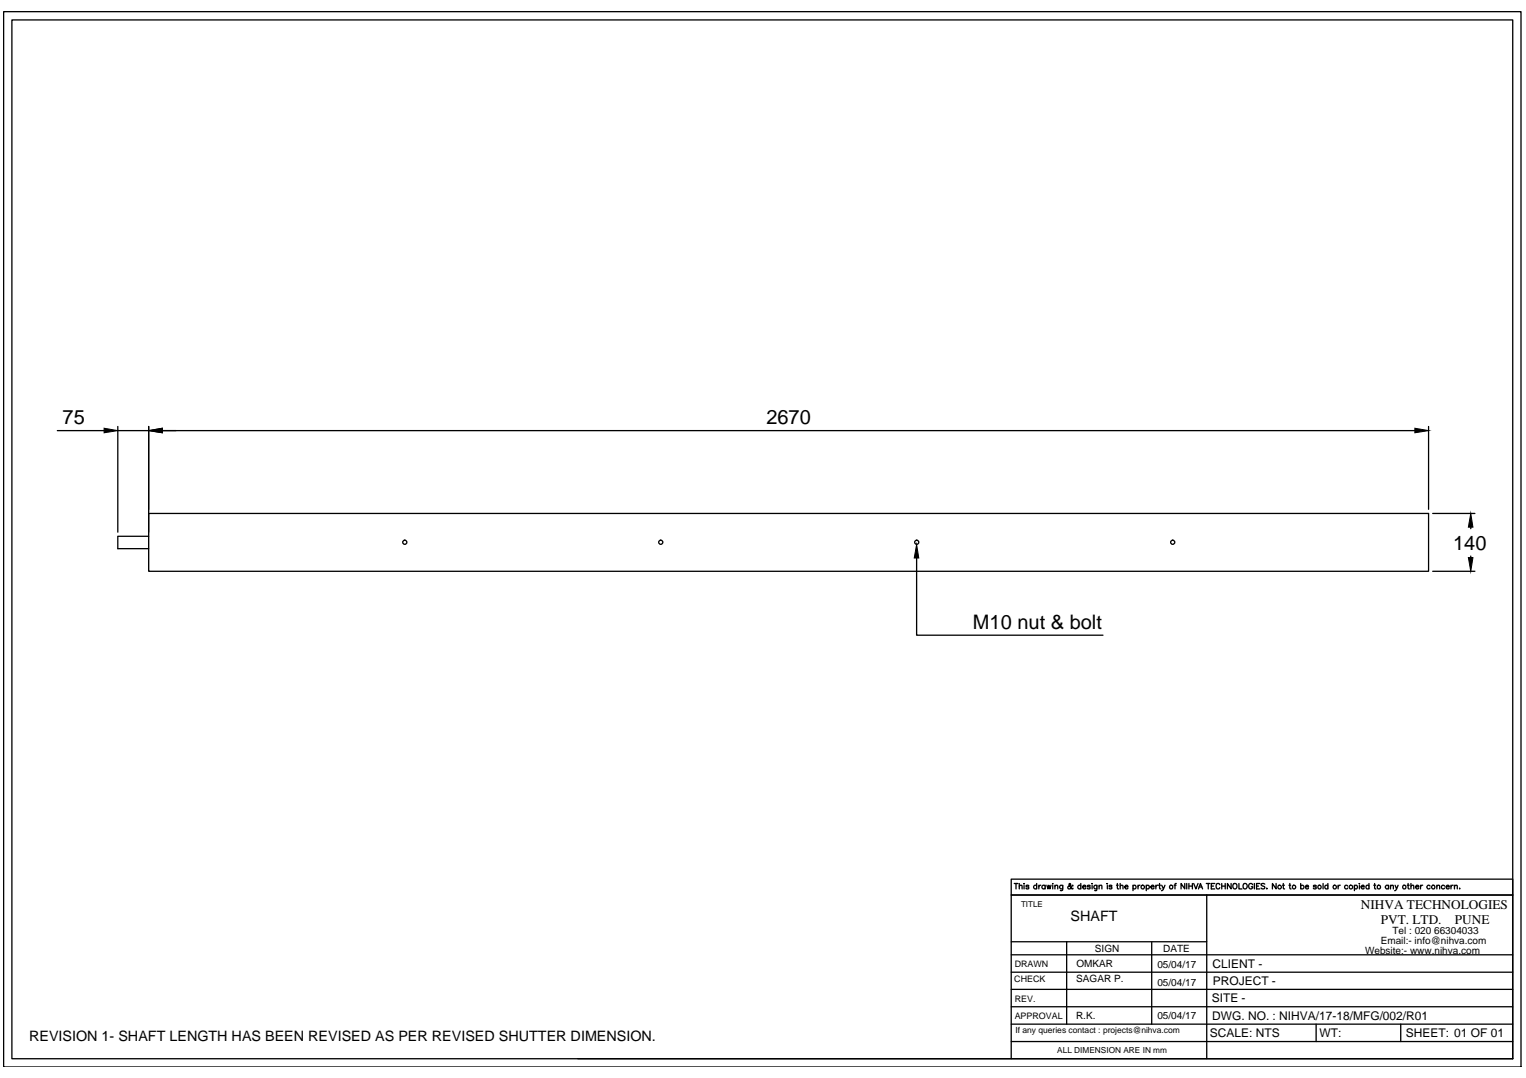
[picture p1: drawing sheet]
<svg xmlns="http://www.w3.org/2000/svg" width="297mm" height="210mm" viewBox="0 0 297 210" stroke-linecap="round" stroke-linejoin="round" font-family="sans-serif">
<!-- layer: 0 -->
<g fill="none" stroke="#000" stroke-width=".25">
<path d="M.7 2.3h295.4v205.5h-295.4zM2.3 3.9h292.2v202.2h-292.2zM11.2 83.8h9.1M22.9 83.8h6M22.9 83v20.6M28.9 100h249.2v11.2h-249.2zM28.9 83v20.6M31.6 83.8h243.8M278.1 83v16.2M278.9 100h8.2M28.9 104.4h-6v2.4h6M178.4 108.7v15h36.3"/>
<path d="M278.9 111.2h8.2M286.3 102.6v.3M286.3 108.3v.3M197.4 172h.7M197.8 172v1.1M198.4 172.6l.1-.2h.4l.1 .7M198.4 172v1.1M199.3 172.1h.1M199.3 172.4v.7M200.3 172.5l-.1-.1h-.4v.2l.3 .1 .2 .2-.2 .2-.4-.2M201.8 172.5a.33 .33 0 0 0-.5 0 .33 .33 0 0 0 0 .5 .33 .33 0 0 0 .5-.1M201.8 172v1.1"/>
<path d="M202.2 172.4v.7M202.6 172.4l-.4 .3M203.4 172.5a.35 .35 0 0 0-.5 0 .35 .35 0 0 0 0 .5 .35 .35 0 0 0 .5-.1M203.4 172.4v.7M203.8 172.4l.2 .7 .2-.7 .2 .7 .2-.7M204.9 172.1h.1M204.9 172.4v.7M205.3 172.6l.2-.2h.4v.7M205.3 172.4v.7M206.9 172.4l-.1 .9-.4 .1M206.9 172.5a.35 .35 0 0 0-.6 0 .35 .35 0 0 0 0 .5 .35 .35 0 0 0 .6-.1M208.9 172.5l-.1-.1a.78 .78 0 0 1-.9 .6v-.3l.5-.4-.1-.3-.2 .2v.2l.5 .6 .2 .1 .1-.1"/>
<path d="M210.4 172.5a.33 .33 0 0 0-.5 0 .33 .33 0 0 0 0 .5 .33 .33 0 0 0 .5-.1M210.4 172v1.1M210.8 172.7h.6a.35 .35 0 0 0-.4-.3 .35 .35 0 0 0-.3 .4 .35 .35 0 0 0 .3 .3l.4-.2M212.2 172.5l-.2-.1h-.3v.1l.4 .2 .1 .3-.3 .1-.2-.2M212.5 172.1h.1M212.6 172.4v.7M213.5 172.4v.9l-.4 .1M213.5 172.5a.33 .33 0 0 0-.5 0 .33 .33 0 0 0 0 .5 .33 .33 0 0 0 .5-.1M213.9 172.6l.3-.2h.2l.1 .7M213.9 172.4v.7M215.5 172.1h.1zM215.5 172.4v.7"/>
<path d="M216.4 172.5v-.1h-.5v.2l.4 .1 .1 .2-.2 .2-.3-.2M217.3 172.4h.4M217.5 172v.9v.1l.2 .1M218 172.6l.2-.2h.4v.7M218 172v1.1M218.9 172.7h.7a.35 .35 0 0 0-.6-.2 .35 .35 0 0 0 .2 .6l.4-.2M220.5 172.5a.33 .33 0 0 1 .5 0 .33 .33 0 0 1 0 .5 .33 .33 0 0 1-.5-.1M220.5 172.4v1M221.5 172.4v.7M221.9 172.4h-.3l-.1 .3M223.1 172.5a.33 .33 0 0 1 .5 0 .33 .33 0 0 1 0 .5 .33 .33 0 0 1-.5-.1M223.1 172.4v1"/>
<path d="M224 172.7h.6a.35 .35 0 0 0-.6-.2 .35 .35 0 0 0 .3 .6l.3-.2M225 172.4v.7M225.4 172.4h-.2l-.2 .3M225.5 172.4h.4M225.7 172v.9v.1l.3 .1M226.1 172.4l.4 .7 .3-.7M226.5 173.1l-.4 .3M228.5 172.4h.4M229 172l-.2 .1-.1 .1v.9M230.6 172v1.1l-.7-1.1v1.1M231 172v1.1M231.4 172v1.1"/>
<path d="M231.4 172.5h.7M232.1 172v1.1M232.4 172l.4 1.1 .4-1.1M233.3 173.1l.4-1.1 .4 1.1M233.4 172.7h.5M234.8 172h.7M234.9 174.3v31.8M235.2 172v1.1M235.8 172.5h.4M236.5 172h-.7v1.1h.7M237.4 172.3a.37 .37 0 0 0-.4-.3 .37 .37 0 0 0-.3 .4v.3a.37 .37 0 0 0 .3 .4 .37 .37 0 0 0 .4-.3M237.8 172.5h.7"/>
<path d="M237.8 172v1.1M238.5 172v1.1M239.6 172v1.1l-.7-1.1v1.1M240.1 172.2a.45 .45 0 0 1 .5-.1 .45 .45 0 0 1 .2 .6 .4 .4 0 0 1-.4 .4 .4 .4 0 0 1-.4-.4zM241.2 172v1.1h.6M242 172.2a.49 .49 0 0 1 .8 .3 .49 .49 0 0 1-.7 .5l-.1-.3zM243.8 172.3a.39 .39 0 0 0-.4-.3 .39 .39 0 0 0-.3 .4v.3a.38 .38 0 0 0 .3 .4 .38 .38 0 0 0 .4-.4h-.2M244.2 172v1.1M244.6 172.5h.4M245.2 172h-.6v1.1h.6M246.2 172.2l-.3-.2-.4 .2v.2l.7 .4-.3 .3-.4-.2M246.6 173v.1z"/>
<path d="M248.4 172v1.1l-.7-1.1v1.1M249.7 172.4h.3M249.8 172v.9v.1l.2 .1M250.9 172.4h.3M251.1 172v.9v.1l.2 .1M253.2 172.5a.35 .35 0 0 1 .5 0 .35 .35 0 0 1 0 .5 .35 .35 0 0 1-.5-.1M253.2 172v1.1M254.1 172.7h.6a.35 .35 0 0 0-.4-.3 .35 .35 0 0 0-.3 .4 .35 .35 0 0 0 .4 .3l.3-.2M256.2 172.5l-.2-.1-.4 .1 .5 .2 .1 .2-.1 .1-.3 .1-.2-.2M257.5 172v1.1M258.5 172.5a.33 .33 0 0 0-.5 0 .33 .33 0 0 0 0 .5 .33 .33 0 0 0 .5-.1M258.5 172v1.1"/>
<path d="M260.5 172.4v.7M260.9 172.4h-.3l-.1 .3M262.3 172.5a.33 .33 0 0 0-.5 0 .33 .33 0 0 0 0 .5 .33 .33 0 0 0 .5-.1M263.6 172.5a.33 .33 0 0 1 .5 0 .33 .33 0 0 1 0 .5 .33 .33 0 0 1-.5-.1M263.6 172.4v1M264.6 172.1h.1M264.6 172.4v.7M265 172.7h.5v-.2a.33 .33 0 0 0-.5 0 .33 .33 0 0 0 .1 .5 .33 .33 0 0 0 .4-.1M266.5 172.5a.33 .33 0 0 0-.5 0 .33 .33 0 0 0 0 .5 .33 .33 0 0 0 .5-.1M266.5 172v1.1M267.4 172.4h.4M267.6 172v.9v.1l.2 .1"/>
<path d="M270.3 172.5a.35 .35 0 0 0-.5 0 .35 .35 0 0 0 0 .5 .35 .35 0 0 0 .5-.1M270.3 172.4v.7M270.7 172.6l.2-.2h.3v.7M270.7 172.4v.7M271.6 172.4l.3 .7 .2-.7M271.9 173.1l-.4 .3M273.9 172.4h.4M274.1 172v.9v.1l.2 .1M274.6 172.6l.3-.2h.3v.7M274.6 172v1.1M275.5 172.7h.7a.35 .35 0 0 0-.6-.2 .35 .35 0 0 0 .2 .6l.4-.2M276.5 172.4v.7"/>
<path d="M276.9 172.4h-.2l-.2 .3M278.4 172.5a.35 .35 0 0 0-.6 0 .35 .35 0 0 0 0 .5 .35 .35 0 0 0 .6-.1M279.7 172.6l.2-.2h.3v.7M279.7 172.4v.7M281.2 172.5a.35 .35 0 0 0-.5 0 .35 .35 0 0 0 0 .5 .35 .35 0 0 0 .5-.1M281.5 172.7h.6a.35 .35 0 0 0-.4-.3 .35 .35 0 0 0-.3 .4 .35 .35 0 0 0 .4 .3l.3-.2M282.4 172.4v.7M282.9 172.4h-.3l-.2 .3M283.1 172.6l.3-.2h.2l.1 .7M283.1 172.4v.7M284.1 173v.1zM196.8 196h97.7"/>
<path d="M196.8 192.6h97.7M196.8 189.3h97.7M196.8 185.9h97.7M196.8 183.4h38.1M196.8 199.4h97.7M207.6 183.4v16M224.2 183.4v16M256.2 199.4v3.4M272.7 199.4v3.4M112.5 206.1h182M196.8 206.1v-31.8h97.7h-97.7v-3.1h97.7v34.9M196.8 202.8h97.7"/>
<circle cx="78.8" cy="105.6" r=".4"/>
<circle cx="128.6" cy="105.6" r=".4"/>
<circle cx="178.4" cy="105.6" r=".4"/>
<circle cx="228.3" cy="105.6" r=".4"/>
<circle cx="222.4" cy="172.7" r=".35"/>
<circle cx="228" cy="172.7" r=".35"/>
<circle cx="249.1" cy="172.7" r=".36"/>
<circle cx="251.9" cy="172.7" r=".35"/>
<circle cx="256.8" cy="172.7" r=".35"/>
<circle cx="259.8" cy="172.7" r=".35"/>
<circle cx="263" cy="172.7" r=".36"/>
<circle cx="268.4" cy="172.7" r=".35"/>
<circle cx="273.4" cy="172.7" r=".35"/>
<circle cx="279" cy="172.7" r=".35"/>
</g>
<path d="M20.3 83.4l2.6 .4-2.6 .5zM28.9 83.8l2.7-.4v.9zM275.4 83.4l2.7 .4-2.7 .5zM178.4 106l.4 2.7h-.8zM286.3 100l.4 2.6h-.9zM285.8 108.6h.9l-.4 2.6z" fill="#000" stroke="#000" stroke-width=".19"/>
<g font-size="3.9">
<text x="12.2" y="82.6">75</text>
<text x="149.2" y="82.6">2670</text>
<text x="282.9" y="107">140</text>
<text x="189.4" y="122.4">M10 nut &amp; bolt</text>
</g>
<g font-size="2.8">
<text x="208.4" y="179.3">SHAFT</text>
<text x="5.7" y="202.6">REVISION 1- SHAFT LENGTH HAS BEEN REVISED AS PER REVISED SHUTTER DIMENSION.</text>
</g>
<g font-size="2.6">
<text x="264.9" y="177">NIHVA TECHNOLOGIES</text>
<text x="268.8" y="179.9">PVT. LTD.</text>
<text x="283.2" y="179.9">PUNE</text>
</g>
<g font-size="2.3">
<text x="236" y="188.5">CLIENT -</text>
<text x="236.1" y="191.8">PROJECT -</text>
<text x="235.9" y="195.2">SITE -</text>
<text x="235.5" y="201.9">SCALE: NTS</text>
<text x="236" y="198.5">DWG. NO. : NIHVA/17-18/MFG/002/R01</text>
<text x="256.9" y="201.9">WT:</text>
<text x="273.7" y="201.9">SHEET: 01 OF 01</text>
</g>
<g font-size="1.9">
<text x="213.1" y="185.4">SIGN</text>
<text x="226.4" y="185.4">DATE</text>
<text x="265.7" y="185.7">Website:- www.nihva.com</text>
<text x="268.8" y="183.8">Email:- info@nihva.com</text>
<text x="271" y="181.9">Tel : 020 66304033</text>
<text x="209.5" y="191.3">SAGAR P.</text>
<text x="209.5" y="188.4">OMKAR</text>
<text x="225.3" y="191.9">05/04/17</text>
<text x="225.3" y="188.5">05/04/17</text>
<text x="209.5" y="198.4">R.K.</text>
<text x="225.3" y="198.5">05/04/17</text>
</g>
<g font-size="1.7">
<text x="197.4" y="191.3">CHECK</text>
<text x="197.5" y="188.3">DRAWN</text>
<text x="197.5" y="195.1">REV.</text>
<text x="197.5" y="198.4">APPROVAL</text>
<text x="197.6" y="201.1">If any queries contact : projects@nihva.com</text>
</g>
<g font-size="1.6">
<text x="198.7" y="176.6">TITLE</text>
<text x="205.8" y="205">ALL DIMENSION ARE IN mm</text>
</g>
</svg>
